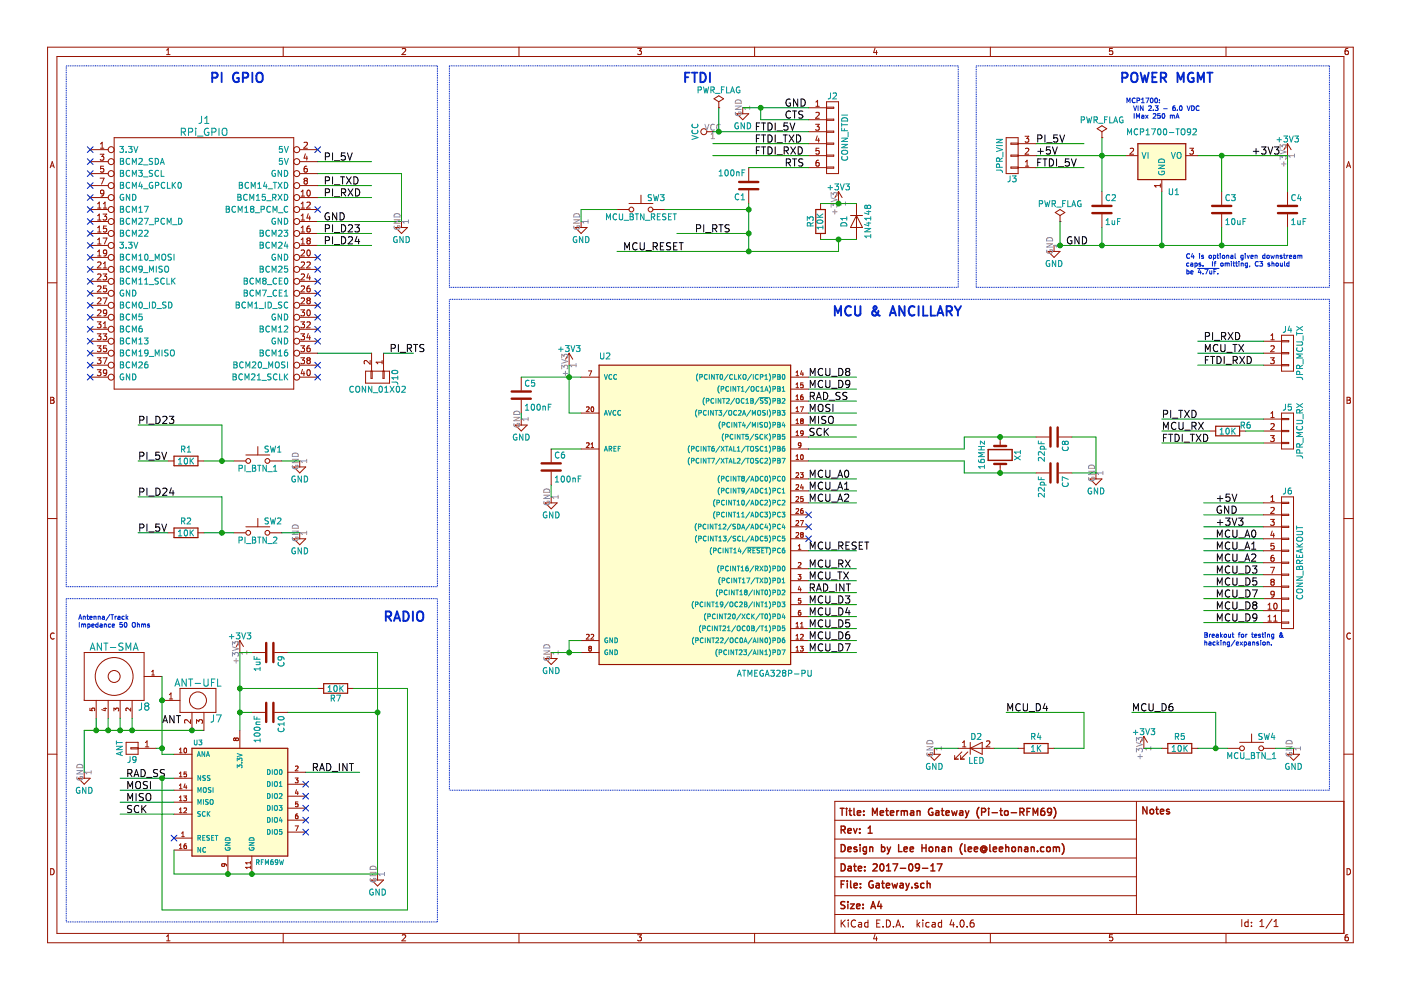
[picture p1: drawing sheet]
EESchema Schematic File Version 2
LIBS:power
LIBS:device
LIBS:transistors
LIBS:conn
LIBS:linear
LIBS:regul
LIBS:74xx
LIBS:cmos4000
LIBS:adc-dac
LIBS:memory
LIBS:xilinx
LIBS:microcontrollers
LIBS:dsp
LIBS:microchip
LIBS:analog_switches
LIBS:motorola
LIBS:texas
LIBS:intel
LIBS:audio
LIBS:interface
LIBS:digital-audio
LIBS:philips
LIBS:display
LIBS:cypress
LIBS:siliconi
LIBS:opto
LIBS:atmel
LIBS:contrib
LIBS:valves
LIBS:switches
LIBS:em
LIBS:Gateway-cache
EELAYER 25 0
EELAYER END
$Descr A4 11693 8268
encoding utf-8
Sheet 1 1
Title "Meterman Gateway (Pi-to-RFM69)"
Date "2017-09-17"
Rev "1"
Comp "Design by Lee Honan (lee@leehonan.com)"
Comment1 ""
Comment2 ""
Comment3 ""
Comment4 ""
$EndDescr
$Comp
L GND #PWR01
U 1 1
P 4600 5450
F 0 "#PWR01" H 4600 5200 50  0001 C CNN
F 1 "GND" H 4600 5300 50  0000 C CNN
F 2 "" H 4600 5450 50  0001 C CNN
F 3 "" H 4600 5450 50  0001 C CNN
	1    4600 5450
	1    0    0    -1  
$EndComp
$Comp
L ATMEGA328P-PU U2
U 1 1
P 5750 4250
F 0 "U2" H 5000 5500 50  0000 L BNN
F 1 "ATMEGA328P-PU" H 6150 2850 50  0000 L BNN
F 2 "Housings_DIP:DIP-28_W7.62mm_Socket_LongPads" H 5750 4250 50  0001 C CIN
F 3 "" H 5750 4250 50  0001 C CNN
	1    5750 4250
	1    0    0    -1  
$EndComp
$Comp
L RFM69HW U3
U 1 1
P 2000 6450
F 0 "U3" H 1650 6700 40  0000 C CNN
F 1 "RFM69W" H 2250 5700 40  0000 C CNN
F 2 "EnergyMon:RFM69HW_SMD_Handsoldering" H 2000 6450 30  0001 C CIN
F 3 "" H 2000 6450 60  0000 C CNN
	1    2000 6450
	1    0    0    -1  
$EndComp
$Comp
L C C3
U 1 1
P 10200 1750
F 0 "C3" H 10225 1850 50  0000 L CNN
F 1 "10uF" H 10225 1650 50  0000 L CNN
F 2 "Capacitors_THT:CP_Radial_D4.0mm_P2.00mm" H 10238 1600 50  0001 C CNN
F 3 "" H 10200 1750 50  0001 C CNN
	1    10200 1750
	1    0    0    -1  
$EndComp
Text Label 10450 1300 0    60   ~ 0
+3V3
$Comp
L +3V3 #PWR02
U 1 1
P 10750 1300
F 0 "#PWR02" H 10750 1150 50  0001 C CNN
F 1 "+3V3" H 10750 1440 50  0000 C CNN
F 2 "" H 10750 1300 50  0001 C CNN
F 3 "" H 10750 1300 50  0001 C CNN
	1    10750 1300
	1    0    0    -1  
$EndComp
$Comp
L C C4
U 1 1
P 10750 1750
F 0 "C4" H 10775 1850 50  0000 L CNN
F 1 "1uF" H 10775 1650 50  0000 L CNN
F 2 "Capacitors_THT:C_Disc_D5.1mm_W3.2mm_P5.00mm" H 10788 1600 50  0001 C CNN
F 3 "" H 10750 1750 50  0001 C CNN
	1    10750 1750
	1    0    0    -1  
$EndComp
$Comp
L C C2
U 1 1
P 9200 1750
F 0 "C2" H 9225 1850 50  0000 L CNN
F 1 "1uF" H 9225 1650 50  0000 L CNN
F 2 "Capacitors_THT:CP_Radial_D5.0mm_P2.50mm" H 9238 1600 50  0001 C CNN
F 3 "" H 9200 1750 50  0001 C CNN
	1    9200 1750
	1    0    0    -1  
$EndComp
$Comp
L +3V3 #PWR03
U 1 1
P 4750 3050
F 0 "#PWR03" H 4750 2900 50  0001 C CNN
F 1 "+3V3" H 4750 3190 50  0000 C CNN
F 2 "" H 4750 3050 50  0001 C CNN
F 3 "" H 4750 3050 50  0001 C CNN
	1    4750 3050
	1    0    0    -1  
$EndComp
$Comp
L C C5
U 1 1
P 4350 3300
F 0 "C5" H 4375 3400 50  0000 L CNN
F 1 "100nF" H 4375 3200 50  0000 L CNN
F 2 "Capacitors_THT:C_Disc_D5.1mm_W3.2mm_P5.00mm" H 4388 3150 50  0001 C CNN
F 3 "" H 4350 3300 50  0001 C CNN
	1    4350 3300
	1    0    0    -1  
$EndComp
$Comp
L GND #PWR04
U 1 1
P 4350 3500
F 0 "#PWR04" H 4350 3250 50  0001 C CNN
F 1 "GND" H 4350 3350 50  0000 C CNN
F 2 "" H 4350 3500 50  0001 C CNN
F 3 "" H 4350 3500 50  0001 C CNN
	1    4350 3500
	1    0    0    -1  
$EndComp
$Comp
L C C6
U 1 1
P 4600 3900
F 0 "C6" H 4625 4000 50  0000 L CNN
F 1 "100nF" H 4625 3800 50  0000 L CNN
F 2 "Capacitors_THT:C_Disc_D5.1mm_W3.2mm_P5.00mm" H 4638 3750 50  0001 C CNN
F 3 "" H 4600 3900 50  0001 C CNN
	1    4600 3900
	1    0    0    -1  
$EndComp
$Comp
L GND #PWR05
U 1 1
P 4600 4150
F 0 "#PWR05" H 4600 3900 50  0001 C CNN
F 1 "GND" H 4600 4000 50  0000 C CNN
F 2 "" H 4600 4150 50  0001 C CNN
F 3 "" H 4600 4150 50  0001 C CNN
	1    4600 4150
	1    0    0    -1  
$EndComp
$Comp
L Crystal X1
U 1 1
P 8350 3800
F 0 "X1" H 8350 3950 50  0000 C CNN
F 1 "16MHz" H 8350 3650 50  0000 C CNN
F 2 "Crystals:Resonator-2pin_w10.0mm_h5.0mm" H 8350 3800 50  0001 C CNN
F 3 "" H 8350 3800 50  0001 C CNN
	1    8350 3800
	0    1    1    0   
$EndComp
$Comp
L C C8
U 1 1
P 8800 3650
F 0 "C8" H 8825 3750 50  0000 L CNN
F 1 "22pF" H 8825 3550 50  0000 L CNN
F 2 "Capacitors_THT:C_Disc_D3.8mm_W2.6mm_P2.50mm" H 8838 3500 50  0001 C CNN
F 3 "" H 8800 3650 50  0001 C CNN
	1    8800 3650
	0    1    1    0   
$EndComp
$Comp
L C C7
U 1 1
P 8800 3950
F 0 "C7" H 8825 4050 50  0000 L CNN
F 1 "22pF" H 8825 3850 50  0000 L CNN
F 2 "Capacitors_THT:C_Disc_D3.8mm_W2.6mm_P2.50mm" H 8838 3800 50  0001 C CNN
F 3 "" H 8800 3950 50  0001 C CNN
	1    8800 3950
	0    1    1    0   
$EndComp
$Comp
L GND #PWR06
U 1 1
P 9150 3950
F 0 "#PWR06" H 9150 3700 50  0001 C CNN
F 1 "GND" H 9150 3800 50  0000 C CNN
F 2 "" H 9150 3950 50  0001 C CNN
F 3 "" H 9150 3950 50  0001 C CNN
	1    9150 3950
	1    0    0    -1  
$EndComp
$Comp
L SW_Push SW4
U 1 1
P 10450 6250
F 0 "SW4" H 10500 6350 50  0000 L CNN
F 1 "MCU_BTN_1" H 10450 6190 50  0000 C CNN
F 2 "meterman:6x6mm_pushbutton" H 10450 6450 50  0001 C CNN
F 3 "" H 10450 6450 50  0001 C CNN
	1    10450 6250
	1    0    0    -1  
$EndComp
$Comp
L R R5
U 1 1
P 9850 6250
F 0 "R5" V 9750 6250 50  0000 C CNN
F 1 "10K" V 9850 6250 50  0000 C CNN
F 2 "Resistors_THT:Resistor_Horizontal_RM7mm" V 9780 6250 50  0001 C CNN
F 3 "" H 9850 6250 50  0001 C CNN
	1    9850 6250
	0    1    1    0   
$EndComp
$Comp
L +3V3 #PWR07
U 1 1
P 9550 6250
F 0 "#PWR07" H 9550 6100 50  0001 C CNN
F 1 "+3V3" H 9550 6390 50  0000 C CNN
F 2 "" H 9550 6250 50  0001 C CNN
F 3 "" H 9550 6250 50  0001 C CNN
	1    9550 6250
	1    0    0    -1  
$EndComp
Text Label 6750 3650 0    60   ~ 0
SCK
Text Label 6750 3450 0    60   ~ 0
MOSI
$Comp
L GND #PWR08
U 1 1
P 700 6450
F 0 "#PWR08" H 700 6200 50  0001 C CNN
F 1 "GND" H 700 6300 50  0000 C CNN
F 2 "" H 700 6450 50  0001 C CNN
F 3 "" H 700 6450 50  0001 C CNN
	1    700  6450
	1    0    0    -1  
$EndComp
$Comp
L +3V3 #PWR09
U 1 1
P 2000 5450
F 0 "#PWR09" H 2000 5300 50  0001 C CNN
F 1 "+3V3" H 2000 5590 50  0000 C CNN
F 2 "" H 2000 5450 50  0001 C CNN
F 3 "" H 2000 5450 50  0001 C CNN
	1    2000 5450
	1    0    0    -1  
$EndComp
$Comp
L C C9
U 1 1
P 2250 5450
F 0 "C9" H 2275 5550 50  0000 L CNN
F 1 "1uF" H 2275 5350 50  0000 L CNN
F 2 "Capacitors_THT:C_Disc_D5.1mm_W3.2mm_P5.00mm" H 2288 5300 50  0001 C CNN
F 3 "" H 2250 5450 50  0001 C CNN
	1    2250 5450
	0    1    1    0   
$EndComp
$Comp
L C C10
U 1 1
P 2250 5950
F 0 "C10" H 2275 6050 50  0000 L CNN
F 1 "100nF" H 2275 5850 50  0000 L CNN
F 2 "Capacitors_THT:C_Disc_D5.1mm_W3.2mm_P5.00mm" H 2288 5800 50  0001 C CNN
F 3 "" H 2250 5950 50  0001 C CNN
	1    2250 5950
	0    1    1    0   
$EndComp
$Comp
L GND #PWR010
U 1 1
P 3150 7300
F 0 "#PWR010" H 3150 7050 50  0001 C CNN
F 1 "GND" H 3150 7150 50  0000 C CNN
F 2 "" H 3150 7300 50  0001 C CNN
F 3 "" H 3150 7300 50  0001 C CNN
	1    3150 7300
	1    0    0    -1  
$EndComp
NoConn ~ 1450 7000
NoConn ~ 2550 6550
NoConn ~ 2550 6650
NoConn ~ 2550 6750
NoConn ~ 2550 6850
NoConn ~ 2550 6950
Text Label 1050 6600 0    60   ~ 0
MOSI
Text Label 1050 6800 0    60   ~ 0
SCK
Text Label 1050 6500 0    60   ~ 0
RAD_SS
Text Label 2600 6450 0    60   ~ 0
RAD_INT
Text Label 6750 3350 0    60   ~ 0
RAD_SS
Text Label 6750 4950 0    60   ~ 0
RAD_INT
NoConn ~ 6750 4500
NoConn ~ 6750 4400
NoConn ~ 6750 4300
Text Notes 9350 700  0    79   ~ 16
POWER MGMT
$Comp
L GND #PWR011
U 1 1
P 10800 6250
F 0 "#PWR011" H 10800 6000 50  0001 C CNN
F 1 "GND" H 10800 6100 50  0000 C CNN
F 2 "" H 10800 6250 50  0001 C CNN
F 3 "" H 10800 6250 50  0001 C CNN
	1    10800 6250
	1    0    0    -1  
$EndComp
Text Label 6750 4600 0    60   ~ 0
MCU_RESET
Text Label 6750 4750 0    60   ~ 0
MCU_RX
Text Label 6750 4850 0    60   ~ 0
MCU_TX
Text Notes 3200 5200 0    79   ~ 16
RADIO
Text Notes 1750 700  0    79   ~ 16
PI GPIO
Text Notes 6950 2650 0    79   ~ 16
MCU & ANCILLARY
Text Label 1050 6700 0    60   ~ 0
MISO
Text Label 6750 3550 0    60   ~ 0
MISO
Text Notes 9900 2300 0    39   ~ 0
C4 is optional given downstream\ncaps.  If omitting, C3 should \nbe ~4.7uF.
Text Notes 9400 1000 0    39   ~ 0
MCP1700:\n  VIN 2.3 - 6.0 VDC\n  IMax 250 mA
$Comp
L R R7
U 1 1
P 2800 5750
F 0 "R7" V 2880 5750 50  0000 C CNN
F 1 "10K" V 2800 5750 50  0000 C CNN
F 2 "Resistors_THT:Resistor_Horizontal_RM7mm" V 2730 5750 50  0001 C CNN
F 3 "" H 2800 5750 50  0001 C CNN
	1    2800 5750
	0    1    1    0   
$EndComp
Wire Wire Line
	4600 5450 4850 5450
Wire Wire Line
	4750 5450 4750 5350
Wire Wire Line
	4750 5350 4850 5350
Connection ~ 4750 5450
Wire Wire Line
	6750 4750 7150 4750
Wire Wire Line
	7150 4850 6750 4850
Wire Wire Line
	10750 1300 10750 1600
Wire Wire Line
	10750 2050 10750 1900
Wire Wire Line
	4350 3150 4850 3150
Wire Wire Line
	4750 3050 4750 3450
Wire Wire Line
	4750 3450 4850 3450
Connection ~ 4750 3150
Wire Wire Line
	4350 3450 4350 3500
Wire Wire Line
	4850 3750 4600 3750
Wire Wire Line
	4600 4050 4600 4150
Wire Wire Line
	8050 3950 8650 3950
Wire Wire Line
	8050 3650 8650 3650
Wire Wire Line
	6750 3750 8050 3750
Wire Wire Line
	8050 3750 8050 3650
Connection ~ 8350 3650
Wire Wire Line
	6750 3850 8050 3850
Wire Wire Line
	8050 3850 8050 3950
Connection ~ 8350 3950
Wire Wire Line
	8950 3950 9150 3950
Wire Wire Line
	8950 3650 9150 3650
Wire Wire Line
	9150 3650 9150 3950
Wire Wire Line
	10000 6250 10250 6250
Wire Wire Line
	9550 6250 9700 6250
Wire Wire Line
	6750 3450 7150 3450
Wire Wire Line
	6750 3550 7150 3550
Wire Wire Line
	6750 3650 7150 3650
Wire Wire Line
	6750 3350 7150 3350
Wire Wire Line
	2000 5450 2000 6100
Wire Wire Line
	3150 7300 1450 7300
Connection ~ 2100 7300
Wire Wire Line
	2400 5450 3150 5450
Wire Wire Line
	3150 5450 3150 7300
Wire Wire Line
	2400 5950 3150 5950
Connection ~ 3150 5950
Wire Wire Line
	2100 5450 2000 5450
Wire Wire Line
	2100 5950 2000 5950
Connection ~ 2000 5950
Wire Wire Line
	1000 6500 1450 6500
Wire Wire Line
	1450 6600 1000 6600
Wire Wire Line
	1450 6700 1000 6700
Wire Wire Line
	1450 6800 1000 6800
Wire Wire Line
	2550 6450 3000 6450
Wire Wire Line
	6750 4950 7150 4950
Wire Wire Line
	10650 6250 10800 6250
Wire Wire Line
	6750 4600 7150 4600
Wire Notes Line
	8150 550  11100 550 
Wire Notes Line
	11100 550  11100 2400
Wire Notes Line
	11100 2400 8150 2400
Wire Notes Line
	8150 2400 8150 550 
Wire Notes Line
	3750 2500 3750 6600
Wire Notes Line
	11100 2500 11100 6600
Wire Notes Line
	11100 2500 3750 2500
Wire Notes Line
	11100 6600 3750 6600
Wire Notes Line
	3650 5000 550  5000
Wire Notes Line
	550  5000 550  7700
Wire Notes Line
	550  7700 3650 7700
Wire Notes Line
	3650 7700 3650 5000
Wire Wire Line
	2650 5750 2000 5750
Connection ~ 2000 5750
Wire Wire Line
	2950 5750 3400 5750
Wire Wire Line
	3400 5750 3400 7600
Wire Wire Line
	3400 7600 1350 7600
Wire Wire Line
	1350 7600 1350 6500
Connection ~ 1350 6500
Wire Wire Line
	10000 1300 10750 1300
Wire Wire Line
	9200 2050 9200 1900
Connection ~ 9200 2050
Wire Wire Line
	9700 2050 9700 1600
Connection ~ 9700 2050
Wire Wire Line
	10200 2050 10200 1900
Connection ~ 10200 2050
Wire Wire Line
	10200 1600 10200 1300
Connection ~ 10200 1300
Text Label 10150 4300 0    60   ~ 0
GND
Text Label 10150 4400 0    60   ~ 0
+3V3
Wire Wire Line
	6750 3150 7150 3150
Wire Wire Line
	6750 3250 7150 3250
Wire Wire Line
	6750 4100 7150 4100
Wire Wire Line
	6750 4200 7150 4200
Wire Wire Line
	6750 5250 7150 5250
Text Label 6750 3150 0    60   ~ 0
MCU_D8
Text Label 6750 5250 0    60   ~ 0
MCU_D5
Text Label 6750 4100 0    60   ~ 0
MCU_A1
Text Label 6750 4200 0    60   ~ 0
MCU_A2
Text Label 6750 3250 0    60   ~ 0
MCU_D9
Text Label 10150 4800 0    60   ~ 0
MCU_D3
Text Label 10150 4900 0    60   ~ 0
MCU_D5
Text Label 10150 5100 0    60   ~ 0
MCU_D8
$Comp
L RF-SMA-EDGE J8
U 1 1
P 950 5650
F 0 "J8" H 700 5400 60  0000 C CNN
F 1 "ANT-SMA" H 950 5900 60  0000 C CNN
F 2 "EnergyMon:RF-SMA-EDGE" H 950 5100 60  0001 C CNN
F 3 "" H 900 5600 60  0000 C CNN
	1    950  5650
	-1   0    0    -1  
$EndComp
Wire Wire Line
	800  6000 800  6100
Wire Wire Line
	1100 6100 1100 6000
Wire Wire Line
	1000 6100 1000 6000
Wire Wire Line
	900  6100 900  6000
Text Notes 10050 5400 0    39   ~ 0
Breakout for testing &\nhacking/expansion.
$Comp
L MCP1700-TO92 U1
U 1 1
P 9700 1400
F 0 "U1" H 9800 1200 50  0000 C CNN
F 1 "MCP1700-TO92" H 9700 1700 50  0000 C CNN
F 2 "TO_SOT_Packages_THT:TO-92_Molded_Narrow" H 9700 1500 50  0001 C CNN
F 3 "" H 9700 1500 50  0001 C CNN
	1    9700 1400
	1    0    0    -1  
$EndComp
Wire Wire Line
	700  6100 1700 6100
Connection ~ 1000 6100
Connection ~ 900  6100
Wire Wire Line
	700  6100 700  6450
Connection ~ 800  6100
$Comp
L U.FL-R-SMT J7
U 1 1
P 1650 5850
F 0 "J7" H 1800 5700 60  0000 C CNN
F 1 "ANT-UFL" H 1650 6000 60  0000 C CNN
F 2 "RocketScreamKicadLibrary:U.FL-R-SMT" H 1650 5450 60  0001 C CNN
F 3 "" H 1650 5850 60  0000 C CNN
	1    1650 5850
	1    0    0    -1  
$EndComp
$Comp
L CONN_01X01 J9
U 1 1
P 1100 6250
F 0 "J9" H 1100 6350 50  0000 C CNN
F 1 "ANT" V 1200 6250 50  0000 C CNN
F 2 "Pin_Headers:Pin_Header_Straight_1x01" H 1100 6250 50  0001 C CNN
F 3 "" H 1100 6250 50  0001 C CNN
	1    1100 6250
	-1   0    0    1   
$EndComp
Wire Wire Line
	1350 5650 1350 6300
Connection ~ 1100 6100
Connection ~ 1600 6100
Wire Wire Line
	1350 6300 1450 6300
Connection ~ 1350 5850
Wire Wire Line
	1300 6250 1350 6250
Connection ~ 1350 6250
Text Notes 650  5250 0    39   ~ 0
Antenna/Track\nImpedance 50 Ohms
Wire Wire Line
	1450 7300 1450 7100
Connection ~ 1900 7300
Text Label 1350 6050 0    60   ~ 0
ANT
Wire Wire Line
	2650 1650 3100 1650
Text Label 2700 1650 0    60   ~ 0
PI_RXD
Wire Wire Line
	2650 1550 3100 1550
Text Label 2700 1550 0    60   ~ 0
PI_TXD
Wire Wire Line
	8650 1300 9400 1300
Wire Wire Line
	8800 2050 10750 2050
$Comp
L GND #PWR012
U 1 1
P 8800 2050
F 0 "#PWR012" H 8800 1800 50  0001 C CNN
F 1 "GND" H 8800 1900 50  0000 C CNN
F 2 "" H 8800 2050 50  0001 C CNN
F 3 "" H 8800 2050 50  0001 C CNN
	1    8800 2050
	1    0    0    -1  
$EndComp
Text Label 8650 1300 0    60   ~ 0
+5V
$Comp
L RPi_GPIO J1
U 1 1
P 950 1250
F 0 "J1" H 1700 1500 60  0000 C CNN
F 1 "RPi_GPIO" H 1700 1400 60  0000 C CNN
F 2 "EnergyMon:Pin_Header_Straight_2x20" H 950 1250 60  0001 C CNN
F 3 "" H 950 1250 60  0000 C CNN
	1    950  1250
	1    0    0    -1  
$EndComp
Wire Wire Line
	2650 1350 3100 1350
Wire Wire Line
	2650 1450 3350 1450
Wire Wire Line
	2650 1850 3350 1850
Wire Wire Line
	3350 1850 3350 1450
Text Label 2700 1350 0    60   ~ 0
PI_5V
Text Label 2700 1850 0    60   ~ 0
GND
Text Label 8900 2050 0    60   ~ 0
GND
$Comp
L SW_Push SW3
U 1 1
P 5350 1750
F 0 "SW3" H 5400 1850 50  0000 L CNN
F 1 "MCU_BTN_RESET" H 5350 1690 50  0000 C CNN
F 2 "meterman:6x6mm_pushbutton" H 5350 1950 50  0001 C CNN
F 3 "" H 5350 1950 50  0001 C CNN
	1    5350 1750
	1    0    0    -1  
$EndComp
$Comp
L CONN_01X06 J2
U 1 1
P 6950 1150
F 0 "J2" H 6950 1500 50  0000 C CNN
F 1 "CONN_FTDI" V 7050 1150 50  0000 C CNN
F 2 "Pin_Headers:Pin_Header_Straight_1x06_Pitch2.54mm" H 6950 1150 50  0001 C CNN
F 3 "" H 6950 1150 50  0001 C CNN
	1    6950 1150
	1    0    0    -1  
$EndComp
$Comp
L GND #PWR013
U 1 1
P 6200 900
F 0 "#PWR013" H 6200 650 50  0001 C CNN
F 1 "GND" H 6200 750 50  0000 C CNN
F 2 "" H 6200 900 50  0001 C CNN
F 3 "" H 6200 900 50  0001 C CNN
	1    6200 900 
	1    0    0    -1  
$EndComp
Text Label 6550 900  0    60   ~ 0
GND
Text Label 6550 1000 0    60   ~ 0
CTS
Text Label 6300 1100 0    60   ~ 0
FTDI_5V
Text Label 6300 1200 0    60   ~ 0
FTDI_TXD
$Comp
L C C1
U 1 1
P 6250 1550
F 0 "C1" H 6275 1650 50  0000 L CNN
F 1 "100nF" H 6275 1450 50  0000 L CNN
F 2 "Capacitors_THT:C_Disc_D5.1mm_W3.2mm_P5.00mm" H 6288 1400 50  0001 C CNN
F 3 "" H 6250 1550 50  0001 C CNN
	1    6250 1550
	-1   0    0    1   
$EndComp
Text Label 6300 1300 0    60   ~ 0
FTDI_RXD
Text Label 6550 1400 0    60   ~ 0
RTS
$Comp
L +3V3 #PWR014
U 1 1
P 7000 1700
F 0 "#PWR014" H 7000 1550 50  0001 C CNN
F 1 "+3V3" H 7000 1840 50  0000 C CNN
F 2 "" H 7000 1700 50  0001 C CNN
F 3 "" H 7000 1700 50  0001 C CNN
	1    7000 1700
	1    0    0    -1  
$EndComp
$Comp
L R R3
U 1 1
P 6850 1850
F 0 "R3" V 6930 1850 50  0000 C CNN
F 1 "10K" V 6850 1850 50  0000 C CNN
F 2 "Resistors_THT:Resistor_Horizontal_RM7mm" V 6780 1850 50  0001 C CNN
F 3 "" H 6850 1850 50  0001 C CNN
	1    6850 1850
	-1   0    0    1   
$EndComp
$Comp
L D D1
U 1 1
P 7150 1850
F 0 "D1" H 7150 1750 50  0000 C CNN
F 1 "1N4148" H 7150 1950 50  0000 C CNN
F 2 "Diodes_THT:D_T-1_P5.08mm_Horizontal" H 7150 1850 50  0001 C CNN
F 3 "" H 7150 1850 50  0001 C CNN
	1    7150 1850
	0    1    1    0   
$EndComp
$Comp
L VCC #PWR015
U 1 1
P 5950 1100
F 0 "#PWR015" H 5950 950 50  0001 C CNN
F 1 "VCC" H 5950 1250 50  0000 C CNN
F 2 "" H 5950 1100 50  0001 C CNN
F 3 "" H 5950 1100 50  0001 C CNN
	1    5950 1100
	0    -1   -1   0   
$EndComp
$Comp
L GND #PWR016
U 1 1
P 4850 1850
F 0 "#PWR016" H 4850 1600 50  0001 C CNN
F 1 "GND" H 4850 1700 50  0000 C CNN
F 2 "" H 4850 1850 50  0001 C CNN
F 3 "" H 4850 1850 50  0001 C CNN
	1    4850 1850
	1    0    0    -1  
$EndComp
Text Label 5200 2100 0    60   ~ 0
MCU_RESET
Wire Wire Line
	5550 1750 6250 1750
Wire Wire Line
	6200 900  6750 900 
Wire Wire Line
	6750 1000 6350 1000
Wire Wire Line
	6350 1000 6350 900 
Connection ~ 6350 900 
Wire Wire Line
	5950 1100 6750 1100
Wire Wire Line
	5950 1200 6750 1200
Wire Wire Line
	6750 1300 5950 1300
Wire Wire Line
	6250 1400 6750 1400
Wire Wire Line
	6850 1700 7150 1700
Connection ~ 7000 1700
Wire Wire Line
	6850 2000 7150 2000
Wire Wire Line
	7000 2100 7000 2000
Wire Wire Line
	5150 2100 7000 2100
Connection ~ 7000 2000
Wire Wire Line
	5150 1750 4850 1750
Wire Wire Line
	4850 1750 4850 1850
Wire Wire Line
	6250 1700 6250 2100
Connection ~ 6250 1750
Connection ~ 6250 2100
$Comp
L CONN_01X03 J4
U 1 1
P 10750 2950
F 0 "J4" H 10750 3150 50  0000 C CNN
F 1 "JPR_MCU_TX" V 10850 2950 50  0000 C CNN
F 2 "Pin_Headers:Pin_Header_Straight_1x03_Pitch2.54mm" H 10750 2950 50  0001 C CNN
F 3 "" H 10750 2950 50  0001 C CNN
	1    10750 2950
	1    0    0    -1  
$EndComp
Connection ~ 10150 6250
$Comp
L CONN_01X03 J5
U 1 1
P 10750 3600
F 0 "J5" H 10750 3800 50  0000 C CNN
F 1 "JPR_MCU_RX" V 10850 3600 50  0000 C CNN
F 2 "Pin_Headers:Pin_Header_Straight_1x03_Pitch2.54mm" H 10750 3600 50  0001 C CNN
F 3 "" H 10750 3600 50  0001 C CNN
	1    10750 3600
	1    0    0    -1  
$EndComp
$Comp
L R R6
U 1 1
P 10250 3600
F 0 "R6" V 10200 3750 50  0000 C CNN
F 1 "10K" V 10250 3600 50  0000 C CNN
F 2 "Resistors_THT:Resistor_Horizontal_RM7mm" V 10180 3600 50  0001 C CNN
F 3 "" H 10250 3600 50  0001 C CNN
	1    10250 3600
	0    1    1    0   
$EndComp
Wire Wire Line
	10400 3600 10550 3600
Wire Wire Line
	10100 3600 9700 3600
Text Label 9700 3600 0    60   ~ 0
MCU_RX
Wire Wire Line
	10550 3500 9700 3500
Wire Wire Line
	10550 3700 9700 3700
Text Label 9700 3700 0    60   ~ 0
FTDI_TXD
Text Label 9700 3500 0    60   ~ 0
PI_TXD
Wire Wire Line
	10550 2850 10000 2850
Wire Wire Line
	10550 2950 10000 2950
Wire Wire Line
	10550 3050 10000 3050
Text Label 10050 2850 0    60   ~ 0
PI_RXD
Text Label 10050 2950 0    60   ~ 0
MCU_TX
Text Label 10050 3050 0    60   ~ 0
FTDI_RXD
$Comp
L CONN_01X03 J3
U 1 1
P 8450 1300
F 0 "J3" H 8450 1500 50  0000 C CNN
F 1 "JPR_VIN" V 8550 1300 50  0000 C CNN
F 2 "Pin_Headers:Pin_Header_Straight_1x03_Pitch2.54mm" H 8450 1300 50  0001 C CNN
F 3 "" H 8450 1300 50  0001 C CNN
	1    8450 1300
	-1   0    0    1   
$EndComp
Wire Wire Line
	8650 1200 9050 1200
Wire Wire Line
	8650 1400 9050 1400
Text Label 8650 1200 0    60   ~ 0
PI_5V
Text Label 8650 1400 0    60   ~ 0
FTDI_5V
Wire Notes Line
	8000 2400 8000 550 
Wire Notes Line
	8000 550  3750 550 
Wire Notes Line
	3750 550  3750 2400
Wire Notes Line
	3750 2400 8000 2400
Wire Notes Line
	3650 4900 550  4900
Wire Notes Line
	550  4900 550  550 
Wire Notes Line
	550  550  3650 550 
Wire Notes Line
	3650 550  3650 4900
Text Notes 5700 700  0    79   ~ 16
FTDI
$Comp
L GND #PWR017
U 1 1
P 3350 1850
F 0 "#PWR017" H 3350 1600 50  0001 C CNN
F 1 "GND" H 3350 1700 50  0000 C CNN
F 2 "" H 3350 1850 50  0001 C CNN
F 3 "" H 3350 1850 50  0001 C CNN
	1    3350 1850
	1    0    0    -1  
$EndComp
Wire Wire Line
	2650 1950 3100 1950
Wire Wire Line
	2650 2050 3100 2050
Text Label 2700 1950 0    60   ~ 0
PI_D23
Text Label 2700 2050 0    60   ~ 0
PI_D24
Wire Wire Line
	10150 6250 10150 5950
Wire Wire Line
	10150 5950 9450 5950
Text Label 9450 5950 0    60   ~ 0
MCU_D6
$Comp
L SW_Push SW2
U 1 1
P 2150 4450
F 0 "SW2" H 2200 4550 50  0000 L CNN
F 1 "PI_BTN_2" H 2150 4390 50  0000 C CNN
F 2 "meterman:6x6mm_pushbutton" H 2150 4650 50  0001 C CNN
F 3 "" H 2150 4650 50  0001 C CNN
	1    2150 4450
	1    0    0    -1  
$EndComp
$Comp
L R R2
U 1 1
P 1550 4450
F 0 "R2" V 1450 4450 50  0000 C CNN
F 1 "10K" V 1550 4450 50  0000 C CNN
F 2 "Resistors_THT:Resistor_Horizontal_RM7mm" V 1480 4450 50  0001 C CNN
F 3 "" H 1550 4450 50  0001 C CNN
	1    1550 4450
	0    1    1    0   
$EndComp
$Comp
L GND #PWR018
U 1 1
P 2500 4450
F 0 "#PWR018" H 2500 4200 50  0001 C CNN
F 1 "GND" H 2500 4300 50  0000 C CNN
F 2 "" H 2500 4450 50  0001 C CNN
F 3 "" H 2500 4450 50  0001 C CNN
	1    2500 4450
	1    0    0    -1  
$EndComp
Wire Wire Line
	1700 4450 1950 4450
Wire Wire Line
	1150 4450 1400 4450
Wire Wire Line
	2350 4450 2500 4450
Connection ~ 1850 4450
Wire Wire Line
	1850 4450 1850 4150
Wire Wire Line
	1850 4150 1150 4150
Text Label 1150 4150 0    60   ~ 0
PI_D24
Text Label 1150 4450 0    60   ~ 0
PI_5V
$Comp
L SW_Push SW1
U 1 1
P 2150 3850
F 0 "SW1" H 2200 3950 50  0000 L CNN
F 1 "PI_BTN_1" H 2150 3790 50  0000 C CNN
F 2 "meterman:6x6mm_pushbutton" H 2150 4050 50  0001 C CNN
F 3 "" H 2150 4050 50  0001 C CNN
	1    2150 3850
	1    0    0    -1  
$EndComp
$Comp
L R R1
U 1 1
P 1550 3850
F 0 "R1" V 1450 3850 50  0000 C CNN
F 1 "10K" V 1550 3850 50  0000 C CNN
F 2 "Resistors_THT:Resistor_Horizontal_RM7mm" V 1480 3850 50  0001 C CNN
F 3 "" H 1550 3850 50  0001 C CNN
	1    1550 3850
	0    1    1    0   
$EndComp
$Comp
L GND #PWR019
U 1 1
P 2500 3850
F 0 "#PWR019" H 2500 3600 50  0001 C CNN
F 1 "GND" H 2500 3700 50  0000 C CNN
F 2 "" H 2500 3850 50  0001 C CNN
F 3 "" H 2500 3850 50  0001 C CNN
	1    2500 3850
	1    0    0    -1  
$EndComp
Wire Wire Line
	1700 3850 1950 3850
Wire Wire Line
	1150 3850 1400 3850
Wire Wire Line
	2350 3850 2500 3850
Connection ~ 1850 3850
Wire Wire Line
	1850 3850 1850 3550
Wire Wire Line
	1850 3550 1150 3550
Text Label 1150 3550 0    60   ~ 0
PI_D23
Text Label 1150 3850 0    60   ~ 0
PI_5V
Wire Wire Line
	6750 4000 7150 4000
Wire Wire Line
	6750 5050 7150 5050
Wire Wire Line
	6750 5150 7150 5150
Wire Wire Line
	6750 5350 7150 5350
Wire Wire Line
	6750 5450 7150 5450
Text Label 6750 4000 0    60   ~ 0
MCU_A0
Text Label 6750 5050 0    60   ~ 0
MCU_D3
Text Label 6750 5150 0    60   ~ 0
MCU_D4
Text Label 6750 5350 0    60   ~ 0
MCU_D6
Text Label 6750 5450 0    60   ~ 0
MCU_D7
Text Label 10150 4500 0    60   ~ 0
MCU_A0
Text Label 10150 4600 0    60   ~ 0
MCU_A1
Text Label 10150 4700 0    60   ~ 0
MCU_A2
Text Label 10150 5200 0    60   ~ 0
MCU_D9
$Comp
L LED D2
U 1 1
P 8150 6250
F 0 "D2" H 8150 6350 50  0000 C CNN
F 1 "LED" H 8150 6150 50  0000 C CNN
F 2 "LEDs:LED-5MM" H 8150 6250 50  0001 C CNN
F 3 "" H 8150 6250 50  0001 C CNN
	1    8150 6250
	1    0    0    -1  
$EndComp
$Comp
L R R4
U 1 1
P 8650 6250
F 0 "R4" V 8550 6250 50  0000 C CNN
F 1 "1K" V 8650 6250 50  0000 C CNN
F 2 "Resistors_THT:Resistor_Horizontal_RM7mm" V 8580 6250 50  0001 C CNN
F 3 "" H 8650 6250 50  0001 C CNN
	1    8650 6250
	0    1    1    0   
$EndComp
Wire Wire Line
	8800 6250 9050 6250
Wire Wire Line
	9050 6250 9050 5950
Wire Wire Line
	9050 5950 8400 5950
Text Label 8400 5950 0    60   ~ 0
MCU_D4
Wire Wire Line
	8500 6250 8300 6250
$Comp
L GND #PWR020
U 1 1
P 7800 6250
F 0 "#PWR020" H 7800 6000 50  0001 C CNN
F 1 "GND" H 7800 6100 50  0000 C CNN
F 2 "" H 7800 6250 50  0001 C CNN
F 3 "" H 7800 6250 50  0001 C CNN
	1    7800 6250
	1    0    0    -1  
$EndComp
Wire Wire Line
	8000 6250 7800 6250
Text Label 10150 4200 0    60   ~ 0
+5V
Wire Wire Line
	10550 4200 10050 4200
Wire Wire Line
	10550 4300 10050 4300
Wire Wire Line
	10550 4400 10050 4400
Wire Wire Line
	10550 4500 10050 4500
Wire Wire Line
	10550 4600 10050 4600
Wire Wire Line
	10550 4700 10050 4700
Wire Wire Line
	10550 4800 10050 4800
Wire Wire Line
	10550 4900 10050 4900
Wire Wire Line
	10550 5100 10050 5100
Wire Wire Line
	10550 5200 10050 5200
NoConn ~ 750  1250
NoConn ~ 750  1350
NoConn ~ 750  1450
NoConn ~ 750  1550
NoConn ~ 750  1650
NoConn ~ 2650 1250
NoConn ~ 2650 1750
NoConn ~ 2650 2150
NoConn ~ 2650 2250
NoConn ~ 2650 2350
NoConn ~ 2650 2450
NoConn ~ 2650 2550
NoConn ~ 2650 2650
NoConn ~ 2650 2750
NoConn ~ 2650 2850
NoConn ~ 2650 3050
NoConn ~ 2650 3150
NoConn ~ 750  1750
NoConn ~ 750  1850
NoConn ~ 750  1950
NoConn ~ 750  2050
NoConn ~ 750  2150
NoConn ~ 750  2250
NoConn ~ 750  2350
NoConn ~ 750  2450
NoConn ~ 750  2550
NoConn ~ 750  2650
NoConn ~ 750  2750
NoConn ~ 750  2850
NoConn ~ 750  2950
NoConn ~ 750  3050
NoConn ~ 750  3150
Wire Wire Line
	9200 1150 9200 1600
Connection ~ 9200 1300
$Comp
L PWR_FLAG #FLG021
U 1 1
P 9200 1150
F 0 "#FLG021" H 9200 1225 50  0001 C CNN
F 1 "PWR_FLAG" H 9200 1300 50  0000 C CNN
F 2 "" H 9200 1150 50  0001 C CNN
F 3 "" H 9200 1150 50  0001 C CNN
	1    9200 1150
	1    0    0    -1  
$EndComp
$Comp
L PWR_FLAG #FLG022
U 1 1
P 8850 1850
F 0 "#FLG022" H 8850 1925 50  0001 C CNN
F 1 "PWR_FLAG" H 8850 2000 50  0000 C CNN
F 2 "" H 8850 1850 50  0001 C CNN
F 3 "" H 8850 1850 50  0001 C CNN
	1    8850 1850
	1    0    0    -1  
$EndComp
Wire Wire Line
	8850 1850 8850 2050
Connection ~ 8850 2050
$Comp
L CONN_01X11 J6
U 1 1
P 10750 4700
F 0 "J6" H 10750 5300 50  0000 C CNN
F 1 "CONN_BREAKOUT" V 10850 4700 50  0000 C CNN
F 2 "Pin_Headers:Pin_Header_Straight_1x10_Pitch2.54mm" H 10750 4700 50  0001 C CNN
F 3 "" H 10750 4700 50  0001 C CNN
	1    10750 4700
	1    0    0    -1  
$EndComp
Wire Wire Line
	10550 5000 10050 5000
Text Label 10150 5000 0    60   ~ 0
MCU_D7
Connection ~ 6000 1100
Wire Wire Line
	6000 900  6000 1100
$Comp
L PWR_FLAG #FLG023
U 1 1
P 6000 900
F 0 "#FLG023" H 6000 975 50  0001 C CNN
F 1 "PWR_FLAG" H 6000 1050 50  0000 C CNN
F 2 "" H 6000 900 50  0001 C CNN
F 3 "" H 6000 900 50  0001 C CNN
	1    6000 900 
	1    0    0    -1  
$EndComp
Wire Wire Line
	2650 2950 3100 2950
Wire Wire Line
	6250 1950 5650 1950
Connection ~ 6250 1950
Text Label 5800 1950 0    60   ~ 0
PI_RTS
$Comp
L CONN_01X02 J10
U 1 1
P 3150 3150
F 0 "J10" H 3150 3300 50  0000 C CNN
F 1 "CONN_01X02" V 3250 3150 50  0000 C CNN
F 2 "Pin_Headers:Pin_Header_Straight_1x02_Pitch2.54mm" H 3150 3150 50  0001 C CNN
F 3 "" H 3150 3150 50  0001 C CNN
	1    3150 3150
	0    1    1    0   
$EndComp
Wire Wire Line
	3200 2950 3450 2950
Text Label 3250 2950 0    60   ~ 0
PI_RTS
$EndSCHEMATC
